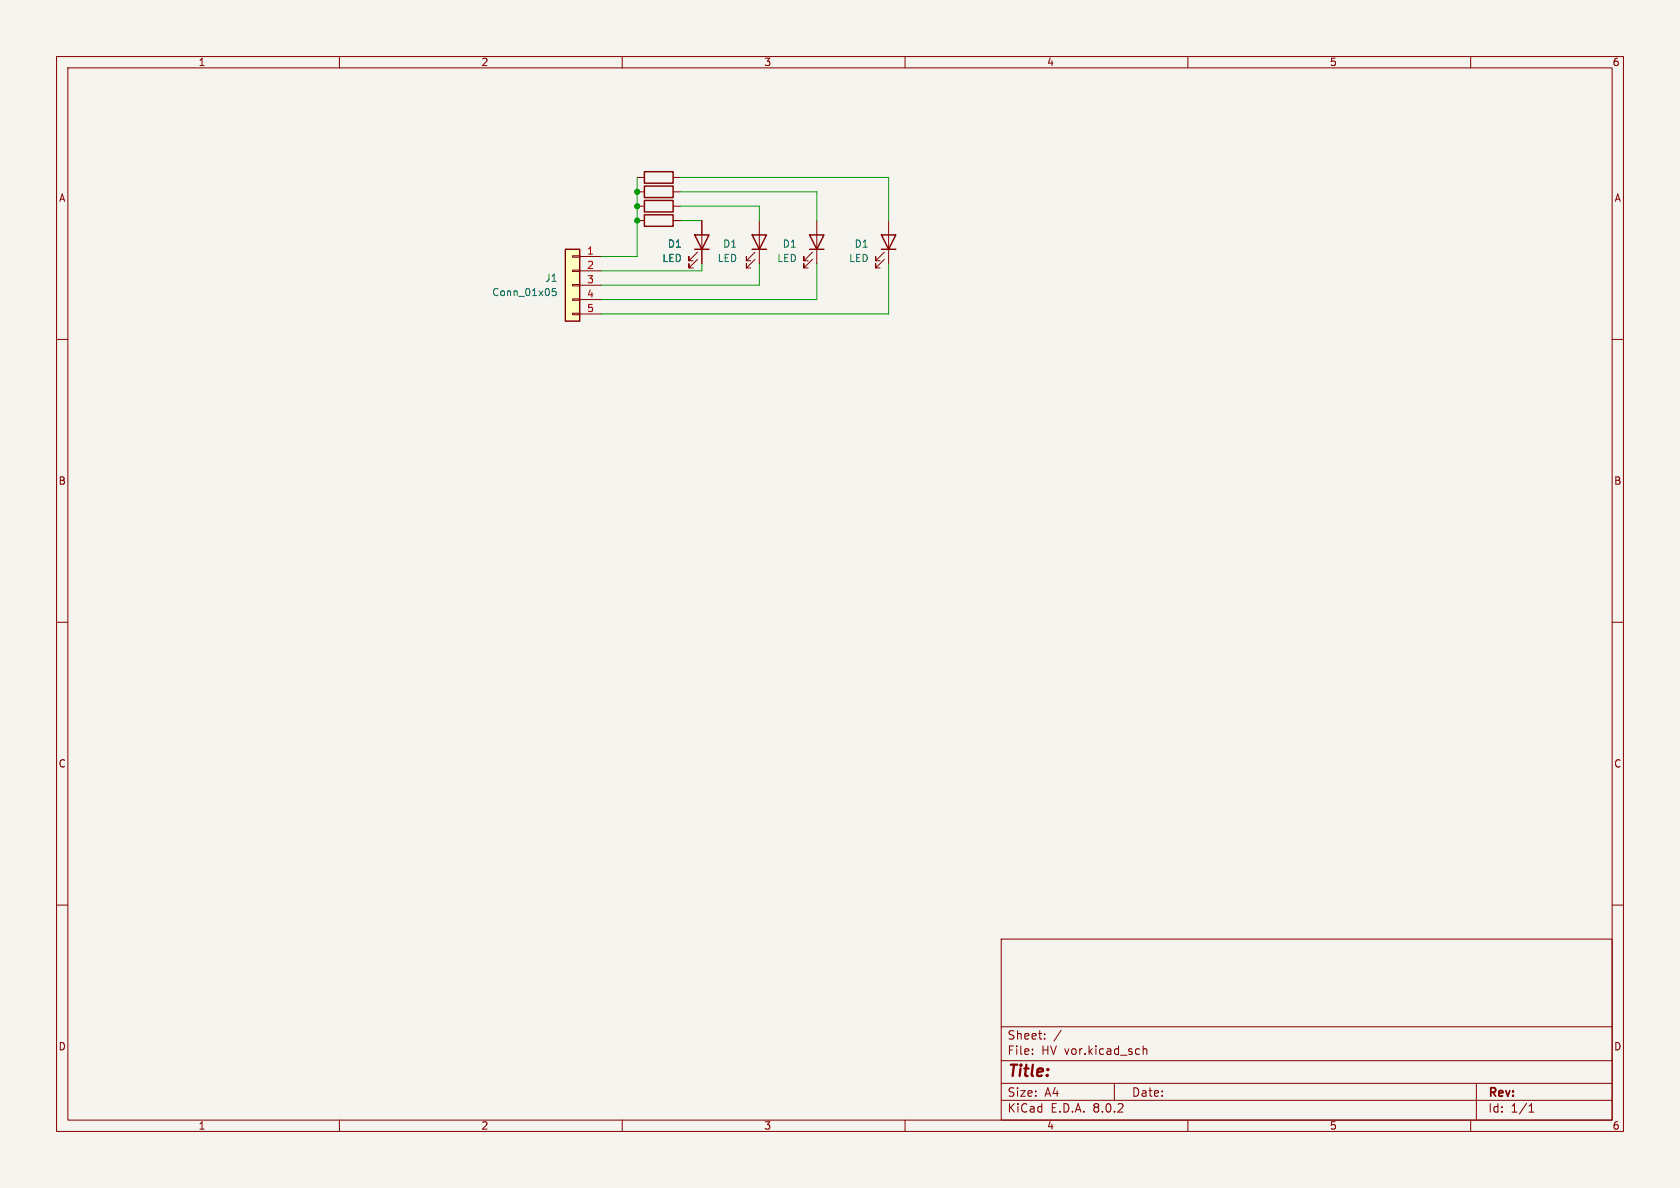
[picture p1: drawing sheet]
(kicad_sch (version 20230121) (generator eeschema)

 (paper "A4")

 (lib_symbols
  (symbol "Connector_Generic:Conn_01x05" (pin_names (offset 1.016) hide) (in_bom yes) (on_board yes)
   (property "Reference" "J" (at 0 7.62 0) (effects (font (size 1.27 1.27))))
   (property "Value" "Conn_01x05" (at 0 -7.62 0) (effects (font (size 1.27 1.27))))
   (property "Footprint" "" (at 0 0 0) (effects (font (size 1.27 1.27)) hide))
   (property "Datasheet" "~" (at 0 0 0) (effects (font (size 1.27 1.27)) hide))
   (symbol "Conn_01x05_1_1"
    (rectangle (start -1.27 -4.953) (end 0 -5.207) (stroke (width 0.1524) (type default)) (fill (type none)))
    (rectangle (start -1.27 -2.413) (end 0 -2.667) (stroke (width 0.1524) (type default)) (fill (type none)))
    (rectangle (start -1.27 0.127) (end 0 -0.127) (stroke (width 0.1524) (type default)) (fill (type none)))
    (rectangle (start -1.27 2.667) (end 0 2.413) (stroke (width 0.1524) (type default)) (fill (type none)))
    (rectangle (start -1.27 5.207) (end 0 4.953) (stroke (width 0.1524) (type default)) (fill (type none)))
    (rectangle (start -1.27 6.35) (end 1.27 -6.35) (stroke (width 0.254) (type default)) (fill (type background)))
    (pin passive line (at -5.08 5.08 0) (length 3.81) (name "Pin_1" (effects (font (size 1.27 1.27)))) (number "1" (effects (font (size 1.27 1.27)))))
    (pin passive line (at -5.08 2.54 0) (length 3.81) (name "Pin_2" (effects (font (size 1.27 1.27)))) (number "2" (effects (font (size 1.27 1.27)))))
    (pin passive line (at -5.08 0 0) (length 3.81) (name "Pin_3" (effects (font (size 1.27 1.27)))) (number "3" (effects (font (size 1.27 1.27)))))
    (pin passive line (at -5.08 -2.54 0) (length 3.81) (name "Pin_4" (effects (font (size 1.27 1.27)))) (number "4" (effects (font (size 1.27 1.27)))))
    (pin passive line (at -5.08 -5.08 0) (length 3.81) (name "Pin_5" (effects (font (size 1.27 1.27)))) (number "5" (effects (font (size 1.27 1.27)))))))
  (symbol "Device:LED" (pin_numbers hide) (pin_names (offset 1.016) hide) (in_bom yes) (on_board yes)
   (property "Reference" "D" (at 0 2.54 0) (effects (font (size 1.27 1.27))))
   (property "Value" "LED" (at 0 -2.54 0) (effects (font (size 1.27 1.27))))
   (property "Footprint" "" (at 0 0 0) (effects (font (size 1.27 1.27)) hide))
   (property "Datasheet" "~" (at 0 0 0) (effects (font (size 1.27 1.27)) hide))
   (symbol "LED_0_1"
    (polyline (pts (xy -1.27 -1.27) (xy -1.27 1.27)) (stroke (width 0.254) (type default)) (fill (type none)))
    (polyline (pts (xy -1.27 0) (xy 1.27 0)) (stroke (width 0) (type default)) (fill (type none)))
    (polyline (pts (xy 1.27 -1.27) (xy 1.27 1.27) (xy -1.27 0) (xy 1.27 -1.27)) (stroke (width 0.254) (type default)) (fill (type none)))
    (polyline (pts (xy -3.048 -0.762) (xy -4.572 -2.286) (xy -3.81 -2.286) (xy -4.572 -2.286) (xy -4.572 -1.524)) (stroke (width 0) (type default)) (fill (type none)))
    (polyline (pts (xy -1.778 -0.762) (xy -3.302 -2.286) (xy -2.54 -2.286) (xy -3.302 -2.286) (xy -3.302 -1.524)) (stroke (width 0) (type default)) (fill (type none))))
   (symbol "LED_1_1"
    (pin passive line (at -3.81 0 0) (length 2.54) (name "K" (effects (font (size 1.27 1.27)))) (number "1" (effects (font (size 1.27 1.27)))))
    (pin passive line (at 3.81 0 180) (length 2.54) (name "A" (effects (font (size 1.27 1.27)))) (number "2" (effects (font (size 1.27 1.27)))))))
  (symbol "Device:R" (pin_numbers hide) (pin_names (offset 0)) (in_bom yes) (on_board yes)
   (property "Reference" "R" (at 2.032 0 90) (effects (font (size 1.27 1.27))))
   (property "Value" "R" (at 0 0 90) (effects (font (size 1.27 1.27))))
   (property "Footprint" "" (at -1.778 0 90) (effects (font (size 1.27 1.27)) hide))
   (property "Datasheet" "~" (at 0 0 0) (effects (font (size 1.27 1.27)) hide))
   (symbol "R_0_1"
    (rectangle (start -1.016 -2.54) (end 1.016 2.54) (stroke (width 0.254) (type default)) (fill (type none))))
   (symbol "R_1_1"
    (pin passive line (at 0 3.81 270) (length 1.27) (name "~" (effects (font (size 1.27 1.27)))) (number "1" (effects (font (size 1.27 1.27)))))
    (pin passive line (at 0 -3.81 90) (length 1.27) (name "~" (effects (font (size 1.27 1.27)))) (number "2" (effects (font (size 1.27 1.27))))))))

 (junction (at 112.649 38.989) (diameter 0) (color 0 0 0 0))
 (junction (at 112.649 36.449) (diameter 0) (color 0 0 0 0))
 (junction (at 112.649 33.909) (diameter 0) (color 0 0 0 0))

 (wire (pts (xy 124.079 38.989) (xy 120.269 38.989)) (stroke (width 0) (type default)))
 (wire (pts (xy 157.099 46.609) (xy 157.099 55.499)) (stroke (width 0) (type default)))
 (wire (pts (xy 144.399 46.609) (xy 144.399 52.959)) (stroke (width 0) (type default)))
 (wire (pts (xy 134.239 36.449) (xy 134.239 38.989)) (stroke (width 0) (type default)))
 (wire (pts (xy 157.099 55.499) (xy 106.299 55.499)) (stroke (width 0) (type default)))
 (wire (pts (xy 124.079 47.879) (xy 106.299 47.879)) (stroke (width 0) (type default)))
 (wire (pts (xy 112.649 31.369) (xy 112.649 33.909)) (stroke (width 0) (type default)))
 (wire (pts (xy 112.649 36.449) (xy 112.649 38.989)) (stroke (width 0) (type default)))
 (wire (pts (xy 120.269 33.909) (xy 144.399 33.909)) (stroke (width 0) (type default)))
 (wire (pts (xy 120.269 31.369) (xy 157.099 31.369)) (stroke (width 0) (type default)))
 (wire (pts (xy 134.239 46.609) (xy 134.239 50.419)) (stroke (width 0) (type default)))
 (wire (pts (xy 112.649 33.909) (xy 112.649 36.449)) (stroke (width 0) (type default)))
 (wire (pts (xy 134.239 50.419) (xy 106.299 50.419)) (stroke (width 0) (type default)))
 (wire (pts (xy 112.649 45.339) (xy 112.649 38.989)) (stroke (width 0) (type default)))
 (wire (pts (xy 144.399 52.959) (xy 106.299 52.959)) (stroke (width 0) (type default)))
 (wire (pts (xy 106.299 45.339) (xy 112.649 45.339)) (stroke (width 0) (type default)))
 (wire (pts (xy 144.399 33.909) (xy 144.399 38.989)) (stroke (width 0) (type default)))
 (wire (pts (xy 124.079 47.879) (xy 124.079 46.609)) (stroke (width 0) (type default)))
 (wire (pts (xy 157.099 31.369) (xy 157.099 38.989)) (stroke (width 0) (type default)))
 (wire (pts (xy 120.269 36.449) (xy 134.239 36.449)) (stroke (width 0) (type default)))

 (symbol (lib_id "Device:LED") (at 134.239 42.799 270) (mirror x) (unit 1) (in_bom yes) (on_board yes) (dnp no) (fields_autoplaced)
  (property "Reference" "D1" (at 130.429 43.1165 90) (effects (font (size 1.27 1.27)) (justify right)))
  (property "Value" "LED" (at 130.429 45.6565 90) (effects (font (size 1.27 1.27)) (justify right)))
  (property "Footprint" "custom_kicad_lib_sk:LED_NO_SILK" (at 134.239 42.799 0) (effects (font (size 1.27 1.27)) hide))
  (property "Datasheet" "~" (at 134.239 42.799 0) (effects (font (size 1.27 1.27)) hide)) (pin "1") (pin "2")
  (instances (project "signal PCB" (path "" (reference "D1") (unit 1)) (path "" (reference "D2") (unit 1)) (path "" (reference "D?") (unit 1)) (path "" (reference "D902") (unit 1)))))

 (symbol (lib_id "Connector_Generic:Conn_01x05") (at 101.219 50.419 0) (mirror y) (unit 1) (in_bom yes) (on_board yes) (dnp no) (fields_autoplaced)
  (property "Reference" "J1" (at 98.679 49.149 0) (effects (font (size 1.27 1.27)) (justify left)))
  (property "Value" "Conn_01x05" (at 98.679 51.689 0) (effects (font (size 1.27 1.27)) (justify left)))
  (property "Footprint" "custom_kicad_lib_sk:05_solderpad_2.54" (at 101.219 50.419 0) (effects (font (size 1.27 1.27)) hide))
  (property "Datasheet" "~" (at 101.219 50.419 0) (effects (font (size 1.27 1.27)) hide)) (pin "1") (pin "2") (pin "3") (pin "4") (pin "5")
  (instances (project "signal PCB" (path "" (reference "J1") (unit 1)) (path "" (reference "J?") (unit 1)) (path "" (reference "J901") (unit 1)))))

 (symbol (lib_id "Device:R") (at 116.459 36.449 270) (mirror x) (unit 1) (in_bom yes) (on_board yes) (dnp no) (fields_autoplaced)
  (property "Reference" "R1" (at 116.459 32.639 90) (effects (font (size 1.27 1.27)) hide))
  (property "Value" "R" (at 116.459 32.639 90) (effects (font (size 1.27 1.27)) hide))
  (property "Footprint" "Resistor_SMD:R_0805_2012Metric_Pad1.20x1.40mm_HandSolder" (at 116.459 38.227 90) (effects (font (size 1.27 1.27)) hide))
  (property "Datasheet" "~" (at 116.459 36.449 0) (effects (font (size 1.27 1.27)) hide)) (pin "1") (pin "2")
  (instances (project "signal PCB" (path "" (reference "R1") (unit 1)) (path "" (reference "R?") (unit 1)) (path "" (reference "R903") (unit 1)))))

 (symbol (lib_id "Device:LED") (at 124.079 42.799 270) (mirror x) (unit 1) (in_bom yes) (on_board yes) (dnp no) (fields_autoplaced)
  (property "Reference" "D1" (at 120.65 43.1165 90) (effects (font (size 1.27 1.27)) (justify right)))
  (property "Value" "LED" (at 120.65 45.6565 90) (effects (font (size 1.27 1.27)) (justify right)))
  (property "Footprint" "custom_kicad_lib_sk:LED_NO_SILK" (at 124.079 42.799 0) (effects (font (size 1.27 1.27)) hide))
  (property "Datasheet" "~" (at 124.079 42.799 0) (effects (font (size 1.27 1.27)) hide)) (pin "1") (pin "2")
  (instances (project "signal PCB" (path "" (reference "D1") (unit 1)) (path "" (reference "D1") (unit 1)) (path "" (reference "D?") (unit 1)) (path "" (reference "D901") (unit 1)))))

 (symbol (lib_id "Device:R") (at 116.459 38.989 270) (mirror x) (unit 1) (in_bom yes) (on_board yes) (dnp no) (fields_autoplaced)
  (property "Reference" "R1" (at 116.459 35.179 90) (effects (font (size 1.27 1.27)) hide))
  (property "Value" "R" (at 116.459 35.179 90) (effects (font (size 1.27 1.27)) hide))
  (property "Footprint" "Resistor_SMD:R_0805_2012Metric_Pad1.20x1.40mm_HandSolder" (at 116.459 40.767 90) (effects (font (size 1.27 1.27)) hide))
  (property "Datasheet" "~" (at 116.459 38.989 0) (effects (font (size 1.27 1.27)) hide)) (pin "1") (pin "2")
  (instances (project "signal PCB" (path "" (reference "R1") (unit 1)) (path "" (reference "R?") (unit 1)) (path "" (reference "R904") (unit 1)))))

 (symbol (lib_id "Device:R") (at 116.459 33.909 270) (mirror x) (unit 1) (in_bom yes) (on_board yes) (dnp no) (fields_autoplaced)
  (property "Reference" "R1" (at 116.459 30.099 90) (effects (font (size 1.27 1.27)) hide))
  (property "Value" "R" (at 116.459 30.099 90) (effects (font (size 1.27 1.27)) hide))
  (property "Footprint" "Resistor_SMD:R_0805_2012Metric_Pad1.20x1.40mm_HandSolder" (at 116.459 35.687 90) (effects (font (size 1.27 1.27)) hide))
  (property "Datasheet" "~" (at 116.459 33.909 0) (effects (font (size 1.27 1.27)) hide)) (pin "1") (pin "2")
  (instances (project "signal PCB" (path "" (reference "R1") (unit 1)) (path "" (reference "R?") (unit 1)) (path "" (reference "R902") (unit 1)))))

 (symbol (lib_id "Device:LED") (at 157.099 42.799 270) (mirror x) (unit 1) (in_bom yes) (on_board yes) (dnp no)
  (property "Reference" "D1" (at 153.67 43.1165 90) (effects (font (size 1.27 1.27)) (justify right)))
  (property "Value" "LED" (at 153.67 45.6565 90) (effects (font (size 1.27 1.27)) (justify right)))
  (property "Footprint" "custom_kicad_lib_sk:LED_NO_SILK" (at 157.099 42.799 0) (effects (font (size 1.27 1.27)) hide))
  (property "Datasheet" "~" (at 157.099 42.799 0) (effects (font (size 1.27 1.27)) hide)) (pin "1") (pin "2")
  (instances (project "signal PCB" (path "" (reference "D1") (unit 1)) (path "" (reference "D3") (unit 1)) (path "" (reference "D?") (unit 1)) (path "" (reference "D904") (unit 1)))))

 (symbol (lib_id "Device:LED") (at 144.399 42.799 270) (mirror x) (unit 1) (in_bom yes) (on_board yes) (dnp no)
  (property "Reference" "D1" (at 140.97 43.1165 90) (effects (font (size 1.27 1.27)) (justify right)))
  (property "Value" "LED" (at 140.97 45.6565 90) (effects (font (size 1.27 1.27)) (justify right)))
  (property "Footprint" "custom_kicad_lib_sk:LED_NO_SILK" (at 144.399 42.799 0) (effects (font (size 1.27 1.27)) hide))
  (property "Datasheet" "~" (at 144.399 42.799 0) (effects (font (size 1.27 1.27)) hide)) (pin "1") (pin "2")
  (instances (project "signal PCB" (path "" (reference "D1") (unit 1)) (path "" (reference "D3") (unit 1)) (path "" (reference "D?") (unit 1)) (path "" (reference "D903") (unit 1)))))

 (symbol (lib_id "Device:R") (at 116.459 31.369 270) (mirror x) (unit 1) (in_bom yes) (on_board yes) (dnp no) (fields_autoplaced)
  (property "Reference" "R1" (at 116.459 27.559 90) (effects (font (size 1.27 1.27)) hide))
  (property "Value" "R" (at 116.459 27.559 90) (effects (font (size 1.27 1.27)) hide))
  (property "Footprint" "Resistor_SMD:R_0805_2012Metric_Pad1.20x1.40mm_HandSolder" (at 116.459 33.147 90) (effects (font (size 1.27 1.27)) hide))
  (property "Datasheet" "~" (at 116.459 31.369 0) (effects (font (size 1.27 1.27)) hide)) (pin "1") (pin "2")
  (instances (project "signal PCB" (path "" (reference "R1") (unit 1)) (path "" (reference "R?") (unit 1)) (path "" (reference "R901") (unit 1))))))
